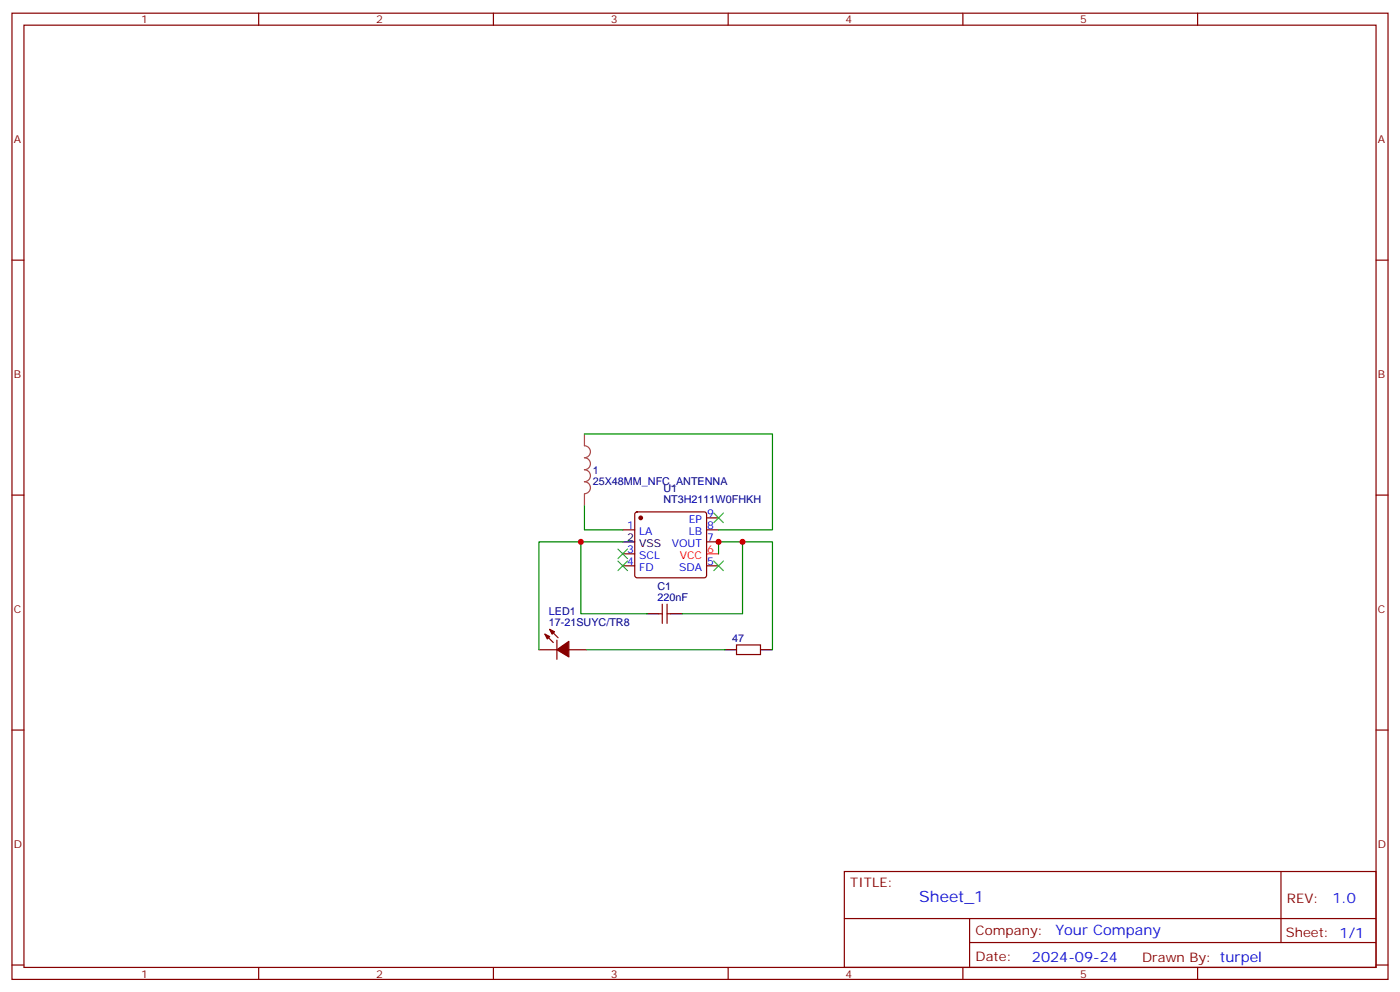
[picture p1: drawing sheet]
<svg xmlns="http://www.w3.org/2000/svg" width="412mm" height="292mm" viewBox="0 0 412 292" stroke-linecap="round" stroke-linejoin="round" font-family="sans-serif">
<g fill="none" stroke="#870000" stroke-width=".35">
<path d="M3.5 3.9h405.4v284.3h-405.4zM7.1 7.4h398.2v277.3h-398.2zM76.2 3.9v3.5M145.3 3.9v3.5M214.5 3.9v3.5M283.6 3.9v3.5M352.8 3.9v3.5M3.5 76.6h3.6M405.3 76.6h3.6M3.5 145.7h3.6M183.4 155.9h3.6M187.2 150.8l.5-.2h19.7l.5 .2 .2 .5v18l-.2 .5-.5 .2h-19.7l-.5-.2-.2-.5v-18z"/>
<path d="M208.1 152.4h3.6M208.1 155.9h3.6M208.1 159.5h3.6M405.3 145.7h3.6M183.4 166.5h3.6M183.4 163h3.6M195.1 177.8v5.6M196.5 177.8v5.6M208.1 166.5h3.6M158.7 191.2h5.3M160.5 186.6l2.5 2.5M161.9 185.2l2.5 2.5"/>
<path d="M164 188.4v5.6M167.6 191.2h5.3M194 180.6h1.1M196.5 180.6h1.1M217 189.8h7v2.8h-7zM3.5 214.8h3.6M405.3 214.8h3.6M248.7 256.5h156.6v28.2h-156.6zM377.3 256.5v20.9M248.7 270.3h156.5M285.6 277.4h119.6M285.6 270.3v14.1"/>
<path d="M3.5 284h3.6M76.2 284.7v3.5M145.3 284.7v3.5M214.5 284.7v3.5M283.6 284.7v3.5M352.8 284.7v3.5M405.3 284h3.6"/>
</g>
<path d="M208.1 163h3.6" fill="none" stroke="#f00" stroke-width=".35"/>
<path d="M183.4 159.5h3.6M190.5 180.6h3.5M197.6 180.6h3.5M213.4 191.2h3.6M224 191.2h3.5" fill="none" stroke="#000" stroke-width=".35"/>
<g fill="#870000" stroke="#870000" stroke-width=".35">
<path d="M160.5 186.6l1.4 .7-.7 .7z"/>
<path d="M161.9 185.2l1.4 .7-.7 .7z"/>
<path d="M164 191.2l3.6-2.5v4.6z"/>
<circle cx="188.7" cy="152.4" r=".53"/>
</g>
<path d="M172.2 127.7h55.3v28.2h-15.8M171.1 159.5h-12.4v31.7M172.2 148.9v7h11.2M183.4 159.5h-12.3v21.1h19.4M218.7 159.5h8.8v31.7M211.7 163v-3.5h7v21.1h-17.6M172.9 191.2h40.5" fill="none" stroke="#008700" stroke-width=".35"/>
<path d="M210.3 151l2.8 2.8M213.1 151l-2.8 2.8M182 165.1l2.9 2.8M182 161.6l2.9 2.8M184.9 165.1l-2.9 2.8M184.9 161.6l-2.9 2.8M210.3 165.1l2.8 2.8M213.1 165.1l-2.8 2.8" fill="none" stroke="#3c3" stroke-width=".35"/>
<path d="M172.2 127.7v3.5a1.76 1.76 0 0 1 1.7 1.7 1.76 1.76 0 0 1-1.7 1.8 1.76 1.76 0 0 1 1.7 1.8 1.76 1.76 0 0 1-1.7 1.7 1.76 1.76 0 0 1 1.7 1.8 1.76 1.76 0 0 1-1.7 1.8 1.76 1.76 0 0 1 1.7 1.7 1.76 1.76 0 0 1-1.7 1.8M172.2 145.4v3.5" fill="none" stroke="#a64a4a" stroke-width=".35"/>
<g fill="#c00">
<circle cx="211.7" cy="159.5" r=".88"/>
<circle cx="171.1" cy="159.5" r=".88"/>
<circle cx="218.7" cy="159.5" r=".88"/>
</g>
<text font-size="4.6" fill="#00f" x="270.8" y="265.5">Sheet_1</text>
<g font-size="4.2" fill="#00f">
<text x="392.5" y="265.7">1.0</text>
<text x="310.9" y="275.3">Your Company</text>
<text x="304" y="283.1">2024-09-24</text>
</g>
<g font-size="3.9" fill="#800">
<text x="250.5" y="261.1">TITLE:</text>
<text x="379.1" y="265.7">REV:</text>
<text x="287.4" y="275.3">Company:</text>
<text x="378.7" y="275.9">Sheet: 1/1</text>
<text x="287.4" y="282.9">Date:</text>
<text x="336.4" y="283">Drawn By: turpel</text>
</g>
<g font-size="3.2" fill="#800">
<text x="41.6" y="6.9">1</text>
<text x="110.8" y="6.9">2</text>
<text x="179.9" y="6.9">3</text>
<text x="249.1" y="6.9">4</text>
<text x="318.2" y="6.9">5</text>
<text x="4.1" y="42">A</text>
<text x="405.9" y="42">A</text>
<text x="4.1" y="111.1">B</text>
<text x="405.9" y="111.1">B</text>
<text x="4.1" y="180.3">C</text>
<text x="405.9" y="180.3">C</text>
<text x="4.1" y="249.4">D</text>
<text x="405.9" y="249.4">D</text>
<text x="41.6" y="287.7">1</text>
<text x="110.8" y="287.7">2</text>
<text x="179.9" y="287.7">3</text>
<text x="249.1" y="287.7">4</text>
<text x="318.2" y="287.7">5</text>
</g>
<g font-size="3.2" fill="#000080">
<text x="174.6" y="142.6">25X48MM_NFC_ANTENNA</text>
<text x="174.6" y="139.4">1</text>
<text x="195.4" y="147.9">NT3H2111W0FHKH</text>
<text x="195.4" y="144.9">U1</text>
<text x="193.7" y="173.5">C1</text>
<text x="193.7" y="176.7">220nF</text>
<text x="161.7" y="184.1">17-21SUYC/TR8</text>
<text x="161.7" y="181">LED1</text>
<text x="215.7" y="188.8">47</text>
</g>
<g font-size="3.2" fill="#00f">
<text x="184.8" y="155.6">1</text>
<text x="202.9" y="153.8">EP</text>
<text x="208.3" y="152">9</text>
<text x="208.3" y="155.6">8</text>
<text x="188.3" y="157.3">LA</text>
<text x="197.9" y="160.9">VOUT</text>
<text x="202.9" y="157.3">LB</text>
<text x="208.3" y="159.1">7</text>
<text x="184.8" y="166.2">4</text>
<text x="184.8" y="162.6">3</text>
<text x="188.3" y="167.9">FD</text>
<text x="188.3" y="164.4">SCL</text>
<text x="200.1" y="167.9">SDA</text>
<text x="208.3" y="166.2">5</text>
</g>
<g font-size="3.2">
<text x="184.8" y="159.1">2</text>
<text x="188.3" y="160.9">VSS</text>
</g>
<g font-size="3.2" fill="#f00">
<text x="200.2" y="164.4">VCC</text>
<text x="208.3" y="162.6">6</text>
</g>
</svg>
